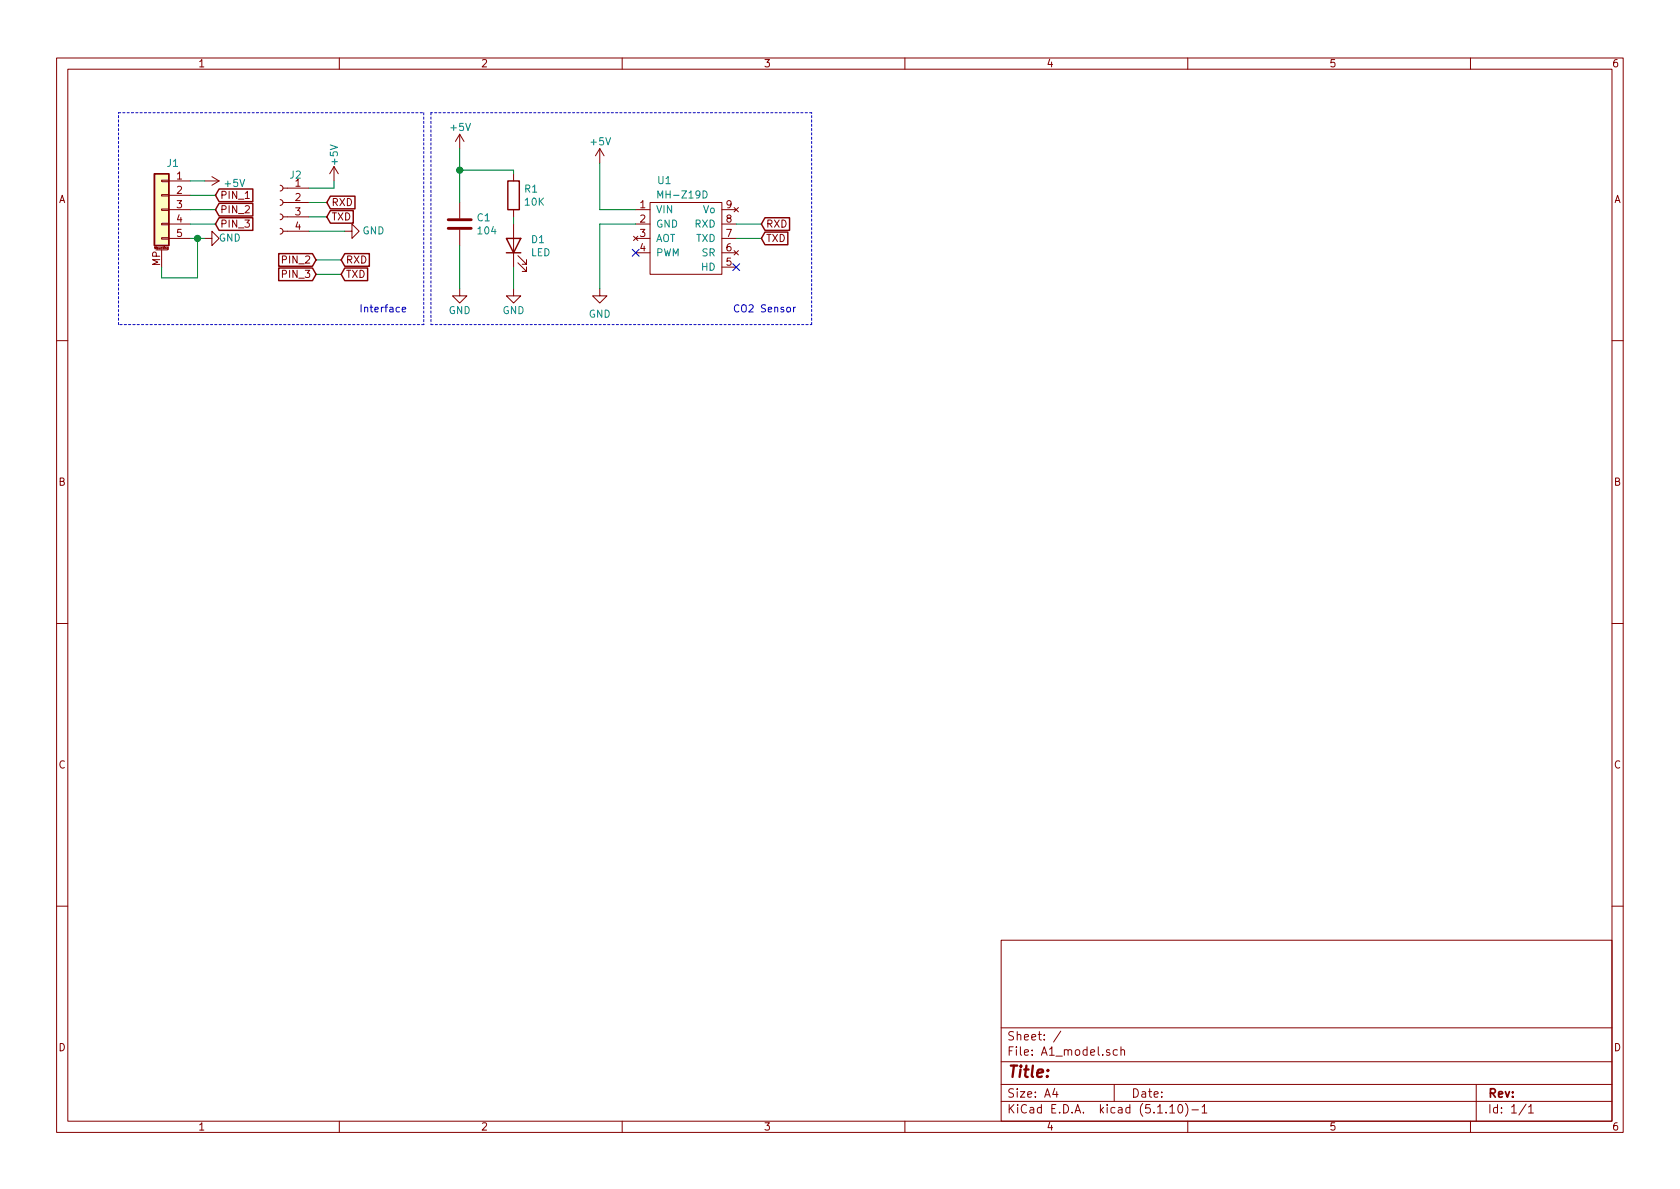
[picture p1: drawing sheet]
<svg xmlns="http://www.w3.org/2000/svg" width="297mm" height="210mm" viewBox="0 0 297 210" stroke-linecap="round" stroke-linejoin="round" font-family="sans-serif">
<g fill="none" stroke="#840000" stroke-width=".18">
<path d="M10 10.3h277v189.9h-277zM12 12.2h273v186.1h-273zM60 10.3v1.9M110 10.3v1.9M160 10.3v1.9M210 10.3v1.9M260 10.3v1.9M28.6 39.5h1.2v.2h-1.2zM28.6 37h1.2v.2h-1.2zM28.6 34.4h1.2v.3h-1.2zM28.6 31.9h1.2v.2h-1.2zM29.8 37.1h3.9"/>
<path d="M29.8 39.6h3.9M29.8 32h3.9M29.8 34.5h3.9M36.2 32h2.5M37.5 31.2l1.2 .8M38.7 32l-1.2 .8M43.4 35.1h.7M49.5 37.8l.4 .2 .1 .2-.1 .5-.4 .2M49.5 35.3l.4 .1 .1 .3-.1 .4-.4 .2M49.5 32.8l.4 .1 .1 .3-.1 .4-.4 .2M50 38.3h4.6M50 35.8h4.6"/>
<path d="M50 33.3h4.6M59.1 29.5l-.8 1.2M59.1 29.5v2.5M59.1 29.5l.7 1.2M81.3 23.7v2.6M81.3 35.8v2.8M81.3 23.7l-.8 1.3M81.3 23.7l.7 1.3M90.8 30.7v1.3M90.8 37.1v1.2M90.8 39.6v7.6M106 26.3l-.7 1.3"/>
<path d="M106 26.3v2.5M106 26.3l.8 1.3M112.4 37.1h2.5M112.4 39.6h2.5M114.9 35.8h12.7v12.7h-12.7zM127.6 37.1h2.6M127.6 39.6h2.6M129.8 36.7l.8 .8M130.6 36.7l-.8 .8M27.6 44.2h2M28.6 42h1.2v.3h-1.2zM28.6 44.2v3"/>
<path d="M29.7 43.8v.3h-.1M29.7 43.8h-.1v.2h.1M29.8 42.2h3.9M36.2 42.2h1.3v-1.3l1.2 1.3-1.2 1.2v-1.2M49.5 40.4l.4 .1 .1 .3-.1 .4-.4 .2M50 40.9h4.6M61 40.9h1.2v-1.3l1.3 1.3-1.3 1.3v-1.3M81.3 51v1.3h1.2l-1.2 1.3-1.3-1.3h1.3M81.3 40.6v2.8M90.8 51v1.3h1.3l-1.3 1.3-1.3-1.3h1.3M91.6 46.5l1.5 1.5v-.8v.8h-.8M91.6 45.2l1.5 1.5v-.7v.7h-.8"/>
<path d="M106 51v1.3h1.3l-1.3 1.3-1.2-1.3h1.2M112 41.8l.8 .7M112.4 42.2h2.5M112.4 44.7h2.5M112.8 41.8l-.8 .7M127.6 42.2h2.6M127.6 44.7h2.6M127.6 47.2h2.6M129.8 44.3l.8 .8M130.6 44.3l-.8 .8M10 60.2h2M285 60.2h2"/>
<path d="M10 110.3h2M285 110.3h2M10 160.2h2M177 166.3h108v32h-108zM285 160.2h2M60 198.3v1.9M110 198.3v1.9M160 198.3v1.9M177 194.8h108M177 191.8h108M177 187.8h108M177 181.8h108"/>
<path d="M186.5 192.5l-.4 1h1M186.8 193v1M187.6 182.3l-1.3 2M197 191.8v3M197.6 185.7l-.5-.1-.3 .3 .1 .6 .2 .1 .5-.1M198.2 185.7l.2-.1 .4 .1v.9M198.2 185.1v1.5M206.8 195.8l.5-.5v1.5M206.8 196.8h.9M208.5 195.4l.1-.1a.8 .8 0 0 1 .5 .8 .8 .8 0 0 1-.5 .7 1 1 0 0 1-.1-1.4zM209.6 195.1a1.71 1.71 0 0 1 0 2.3M210 198.3v1.9"/>
<path d="M210.7 196.3h1.2M212.5 195.8l.5-.5v1.5M212.5 196.8h.9M260 198.3v1.9M261 191.8v6.5M269.8 195.2l-1.2 2M270.3 195.8l.4-.5v1.5M270.3 196.8h.8"/>
</g>
<path d="M79.2 38.9h4.1M79.2 40.4h4.1" fill="none" stroke="#840000" stroke-width=".51"/>
<g fill="none" stroke="#840000" stroke-width=".25">
<path d="M27.3 30.7h2.5v12.7h-2.5zM38.7 38.5h6v2.2h-6l-.6-1.1zM38.7 33.4h6v2.3h-6l-.6-1.2zM38.7 36h6v2.2h-6l-.6-1.1zM58.4 34.7h4.4v2.2h-4.4l-.6-1.1zM58.4 37.2h4.1v2.3h-4.1l-.6-1.2zM89.8 32h2v5.1h-2zM135.3 38.5h4.3v2.2h-4.3l-.7-1.1zM49.3 44.9h5.9l.7 1.1-.7 1.1h-5.9zM49.3 47.4h5.9l.7 1.1-.7 1.1h-5.9zM61 47.4h4v2.2h-4l-.7-1.1zM61 44.9h4.3v2.2h-4.3l-.7-1.1z"/>
<path d="M89.5 42.2h2.6l-1.3 2.5zM89.5 44.7h2.6M135.3 41h4v2.3h-4l-.7-1.1z"/>
</g>
<path d="M116.3 35v-1.2l.4 .9 .5-.9v1.2M124.3 33.8a.64 .64 0 0 1 .7 .6 .64 .64 0 0 1-.7 .6z" fill="none" stroke="#008484" stroke-width=".18"/>
<path d="M27.3 30.7h2.5v12.7h-2.5z" fill="#ffffc2" stroke="#ffffc2" stroke-width=".18"/>
<path d="M21 19.9h53.9M74.9 19.9v37.5M76.2 19.9v37.5M143.5 19.9h-67.3M21 57.4v-37.5M74.9 57.4h-53.9M76.2 57.4h67.3M143.5 57.4v-37.5" fill="none" stroke="#0000c2" stroke-width=".18" stroke-dasharray=".4 .4"/>
<g fill="none" stroke="#008400" stroke-width=".18">
<path d="M33.7 37.1h4.4M33.7 39.6h4.4M33.7 34.5h4.4M33.7 32h2.5M54.6 35.8h3.2M54.6 38.3h3.2M59.1 32v1.3h-4.5M81.3 26.3v9.5M81.3 30.1h9.5v.6M90.8 38.3v1.3M106 28.8v8.3h6.4M112.4 39.6h-6.4v11.4"/>
<path d="M130.2 39.6h4.4M33.7 42.2h2.5M34.9 42.2v6.9h-6.3v-1.9M54.6 40.9h6.4M55.9 46h4.4M55.9 48.5h4.4M81.3 43.4v7.6M90.8 47.2v3.8M130.2 42.2h4.4"/>
</g>
<path d="M71.1 54.7l.6-.1v-.2l-.4-.1-.2 .2 .1 .6h.5M140.3 54.3v.9M140.7 54.3l-.4 .3" fill="none" stroke="#0000c2" stroke-width=".18"/>
<g fill="#008400" stroke="#008400" stroke-width=".25">
<circle cx="34.9" cy="42.2" r=".51"/>
<circle cx="81.3" cy="30.1" r=".51"/>
</g>
<path d="M111.8 44.1l1.2 1.2M113 44.1l-1.2 1.2M129.6 46.6l1.2 1.2M130.8 46.6l-1.2 1.2" fill="none" stroke="#000084" stroke-width=".18"/>
<text font-size="2.8" fill="#840000" x="178" y="190.5">Title:</text>
<g font-size="2.1" fill="#840000">
<text x="178" y="184">Sheet: /</text>
<text x="178" y="186.7">File: A1_model.sch</text>
<text x="178" y="196.9">KiCad E.D.A. kicad (5.1.10)-1</text>
<text x="178" y="194.1">Size: A4</text>
<text x="200" y="194.1">Date:</text>
<text x="263" y="194.1">Rev:</text>
<text x="263" y="196.9">Id: 1/1</text>
</g>
<g font-size="1.8" fill="#840000">
<text x="35" y="11.9">1</text>
<text x="85" y="11.9">2</text>
<text x="135" y="11.9">3</text>
<text x="185" y="11.9">4</text>
<text x="235" y="11.9">5</text>
<text x="285" y="11.9">6</text>
<text x="10.4" y="35.9">A</text>
<text x="31.3" y="31.7">1</text>
<text x="31.3" y="34.3">2</text>
<text x="38.9" y="35.2">PIN_1</text>
<text x="52.2" y="33">1</text>
<text x="52.2" y="35.6">2</text>
<text x="285.4" y="35.9">A</text>
<text x="31.3" y="36.8">3</text>
<text x="31.3" y="39.4">4</text>
<text x="31.3" y="41.9">5</text>
<text x="38.9" y="40.3">PIN_3</text>
<text x="38.9" y="37.7">PIN_2</text>
<text x="52.2" y="38.1">3</text>
<text x="52.2" y="40.6">4</text>
<text x="58.6" y="36.4">RXD</text>
<text x="58.6" y="39">TXD</text>
<text x="113.2" y="36.8">1</text>
<text x="113.2" y="39.4">2</text>
<text x="113.2" y="41.9">3</text>
<text x="128.4" y="41.9">7</text>
<text x="128.4" y="39.4">8</text>
<text x="128.4" y="36.8">9</text>
<text x="135.4" y="40.3">RXD</text>
<text x="28.3" y="47" transform="rotate(-90 28.3 47)">MP</text>
<text x="50.2" y="46.6">PIN_2</text>
<text x="61.1" y="46.6">RXD</text>
<text x="113.2" y="44.4">4</text>
<text x="128.4" y="47">5</text>
<text x="128.4" y="44.4">6</text>
<text x="135.4" y="42.8">TXD</text>
<text x="50.2" y="49.1">PIN_3</text>
<text x="61.1" y="49.1">TXD</text>
<text x="10.4" y="85.9">B</text>
<text x="285.4" y="85.9">B</text>
<text x="10.4" y="135.9">C</text>
<text x="285.4" y="135.9">C</text>
<text x="10.4" y="185.9">D</text>
<text x="285.4" y="185.9">D</text>
<text x="35" y="199.9">1</text>
<text x="85" y="199.9">2</text>
<text x="135" y="199.9">3</text>
<text x="185" y="199.9">4</text>
<text x="235" y="199.9">5</text>
<text x="285" y="199.9">6</text>
</g>
<g font-size="1.8" fill="#008484">
<text x="79.8" y="23.2">+5V</text>
<text x="29.6" y="29.5">J1</text>
<text x="59.7" y="29.1" transform="rotate(-90 59.7 29.1)">+5V</text>
<text x="104.5" y="25.7">+5V</text>
<text x="39.9" y="33.1">+5V</text>
<text x="51.3" y="31.6">J2</text>
<text x="92.8" y="34.1">R1</text>
<text x="116.4" y="32.6">U1</text>
<text x="116.8" y="35.1">MH-Z19D</text>
<text x="64.1" y="41.4">GND</text>
<text x="84.4" y="39.1">C1</text>
<text x="84.6" y="41.4">104</text>
<text x="92.9" y="36.4">10K</text>
<text x="116" y="37.7">VIN</text>
<text x="116" y="40.3">GND</text>
<text x="122.9" y="40.3">RXD</text>
<text x="124.4" y="37.7">Vo</text>
<text x="38.7" y="42.7">GND</text>
<text x="93.9" y="45.3">LED</text>
<text x="94" y="43">D1</text>
<text x="116" y="42.8">AOT</text>
<text x="116" y="45.3">PWM</text>
<text x="123.1" y="42.8">TXD</text>
<text x="124.1" y="47.9">HD</text>
<text x="124.2" y="45.3">SR</text>
<text x="79.3" y="55.5">GND</text>
<text x="88.8" y="55.5">GND</text>
<text x="104.1" y="56.2">GND</text>
</g>
<g font-size="1.8" fill="#0000c2">
<text x="63.5" y="55.2">Interface</text>
<text x="129.5" y="55.2">CO2 Sensor</text>
</g>
<text font-size=".5" fill="#840000" x="27.4" y="44">Mounting</text>
</svg>
